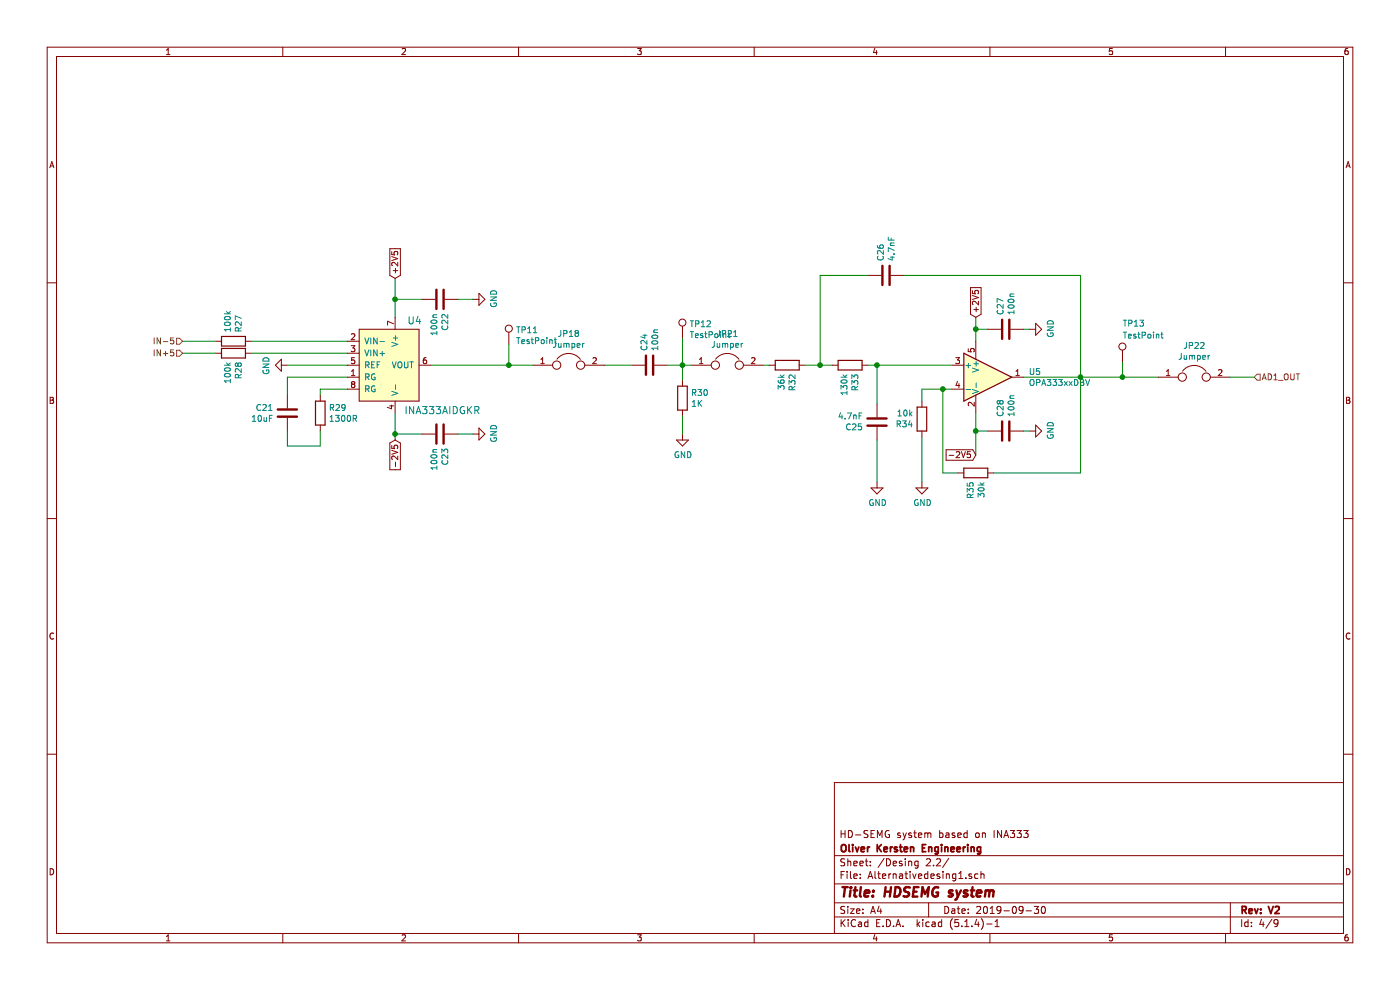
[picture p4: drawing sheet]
EESchema Schematic File Version 4
LIBS:ADS1298_FINAL-cache
EELAYER 30 0
EELAYER END
$Descr A4 11693 8268
encoding utf-8
Sheet 4 9
Title "HDSEMG system"
Date "2019-09-30"
Rev "V2"
Comp "Oliver Kersten Engineering"
Comment1 "HD-SEMG system based on INA333"
Comment2 ""
Comment3 ""
Comment4 ""
$EndDescr
$Comp
L Device:R R?
U 1 1
P 6575 3050
AR Path="/5D249182/5D80F9E8" Ref="R?"  Part="1" 
AR Path="/5D80F9E8" Ref="R?"  Part="1" 
AR Path="/6BC9936A/5D80F9E8" Ref="R32"  Part="1" 
F 0 "R32" H 6645 3096 50  0000 L CNN
F 1 "36k" H 6645 3005 50  0000 L CNN
F 2 "Resistor_SMD:R_0805_2012Metric_Pad1.15x1.40mm_HandSolder" V 6505 3050 50  0001 C CNN
F 3 "~" H 6575 3050 50  0001 C CNN
	1    6575 3050
	0    1    1    0   
$EndComp
$Comp
L Device:C C?
U 1 1
P 7325 3525
AR Path="/5D249182/5D80F9EF" Ref="C?"  Part="1" 
AR Path="/5D80F9EF" Ref="C?"  Part="1" 
AR Path="/6BC9936A/5D80F9EF" Ref="C25"  Part="1" 
F 0 "C25" H 7440 3571 50  0000 L CNN
F 1 "4.7nF" H 7440 3480 50  0000 L CNN
F 2 "Capacitor_SMD:C_0805_2012Metric_Pad1.15x1.40mm_HandSolder" H 7363 3375 50  0001 C CNN
F 3 "~" H 7325 3525 50  0001 C CNN
	1    7325 3525
	-1   0    0    1   
$EndComp
$Comp
L Device:R R?
U 1 1
P 7100 3050
AR Path="/5D249182/5D80F9F6" Ref="R?"  Part="1" 
AR Path="/5D80F9F6" Ref="R?"  Part="1" 
AR Path="/6BC9936A/5D80F9F6" Ref="R33"  Part="1" 
F 0 "R33" H 7170 3096 50  0000 L CNN
F 1 "130k" H 7170 3005 50  0000 L CNN
F 2 "Resistor_SMD:R_0805_2012Metric_Pad1.15x1.40mm_HandSolder" V 7030 3050 50  0001 C CNN
F 3 "~" H 7100 3050 50  0001 C CNN
	1    7100 3050
	0    1    1    0   
$EndComp
$Comp
L Device:C C?
U 1 1
P 7400 2300
AR Path="/5D249182/5D80F9FD" Ref="C?"  Part="1" 
AR Path="/5D80F9FD" Ref="C?"  Part="1" 
AR Path="/6BC9936A/5D80F9FD" Ref="C26"  Part="1" 
F 0 "C26" H 7515 2346 50  0000 L CNN
F 1 "4.7nF" H 7515 2255 50  0000 L CNN
F 2 "Capacitor_SMD:C_0805_2012Metric_Pad1.15x1.40mm_HandSolder" H 7438 2150 50  0001 C CNN
F 3 "~" H 7400 2300 50  0001 C CNN
	1    7400 2300
	0    -1   -1   0   
$EndComp
$Comp
L Device:R R?
U 1 1
P 7700 3500
AR Path="/5D249182/5D80FA04" Ref="R?"  Part="1" 
AR Path="/5D80FA04" Ref="R?"  Part="1" 
AR Path="/6BC9936A/5D80FA04" Ref="R34"  Part="1" 
F 0 "R34" H 7770 3546 50  0000 L CNN
F 1 "10k" H 7770 3455 50  0000 L CNN
F 2 "Resistor_SMD:R_0805_2012Metric_Pad1.15x1.40mm_HandSolder" V 7630 3500 50  0001 C CNN
F 3 "~" H 7700 3500 50  0001 C CNN
	1    7700 3500
	-1   0    0    1   
$EndComp
$Comp
L Device:R R?
U 1 1
P 8150 3950
AR Path="/5D249182/5D80FA0B" Ref="R?"  Part="1" 
AR Path="/5D80FA0B" Ref="R?"  Part="1" 
AR Path="/6BC9936A/5D80FA0B" Ref="R35"  Part="1" 
F 0 "R35" H 8220 3996 50  0000 L CNN
F 1 "30k" H 8220 3905 50  0000 L CNN
F 2 "Resistor_SMD:R_0805_2012Metric_Pad1.15x1.40mm_HandSolder" V 8080 3950 50  0001 C CNN
F 3 "~" H 8150 3950 50  0001 C CNN
	1    8150 3950
	0    -1   1    0   
$EndComp
Wire Wire Line
	7325 3375 7325 3050
Wire Wire Line
	7250 3050 7325 3050
Connection ~ 7325 3050
Wire Wire Line
	7325 3050 7950 3050
Wire Wire Line
	7700 3350 7700 3250
Wire Wire Line
	7700 3250 7875 3250
$Comp
L power:GND #PWR?
U 1 1
P 7700 4025
AR Path="/5D249182/5D80FA18" Ref="#PWR?"  Part="1" 
AR Path="/5D80FA18" Ref="#PWR?"  Part="1" 
AR Path="/6BC9936A/5D80FA18" Ref="#PWR023"  Part="1" 
F 0 "#PWR023" H 7700 3775 50  0001 C CNN
F 1 "GND" H 7705 3852 50  0000 C CNN
F 2 "" H 7700 4025 50  0001 C CNN
F 3 "" H 7700 4025 50  0001 C CNN
	1    7700 4025
	1    0    0    -1  
$EndComp
$Comp
L power:GND #PWR?
U 1 1
P 7325 4025
AR Path="/5D249182/5D80FA1E" Ref="#PWR?"  Part="1" 
AR Path="/5D80FA1E" Ref="#PWR?"  Part="1" 
AR Path="/6BC9936A/5D80FA1E" Ref="#PWR022"  Part="1" 
F 0 "#PWR022" H 7325 3775 50  0001 C CNN
F 1 "GND" H 7330 3852 50  0000 C CNN
F 2 "" H 7325 4025 50  0001 C CNN
F 3 "" H 7325 4025 50  0001 C CNN
	1    7325 4025
	1    0    0    -1  
$EndComp
Wire Wire Line
	7325 4025 7325 3675
Wire Wire Line
	6950 3050 6850 3050
Wire Wire Line
	7250 2300 6850 2300
Wire Wire Line
	6850 2300 6850 3050
Connection ~ 6850 3050
Wire Wire Line
	6850 3050 6725 3050
Wire Wire Line
	7550 2300 9025 2300
Wire Wire Line
	9025 2300 9025 3150
Wire Wire Line
	9025 3150 8550 3150
Wire Wire Line
	9025 3150 9375 3150
Connection ~ 9025 3150
$Comp
L Device:Jumper JP?
U 1 1
P 4750 3050
AR Path="/5D80FA2F" Ref="JP?"  Part="1" 
AR Path="/6BC9936A/5D80FA2F" Ref="JP18"  Part="1" 
F 0 "JP18" H 4750 3314 50  0000 C CNN
F 1 "Jumper" H 4750 3223 50  0000 C CNN
F 2 "Jumper:SolderJumper-2_P1.3mm_Open_Pad1.0x1.5mm" H 4750 3050 50  0001 C CNN
F 3 "~" H 4750 3050 50  0001 C CNN
	1    4750 3050
	1    0    0    -1  
$EndComp
$Comp
L Connector:TestPoint TP?
U 1 1
P 5700 2825
AR Path="/5D80FA36" Ref="TP?"  Part="1" 
AR Path="/6BC9936A/5D80FA36" Ref="TP12"  Part="1" 
F 0 "TP12" H 5758 2945 50  0000 L CNN
F 1 "TestPoint" H 5758 2854 50  0000 L CNN
F 2 "TestPoint:TestPoint_THTPad_1.5x1.5mm_Drill0.7mm" H 5900 2825 50  0001 C CNN
F 3 "~" H 5900 2825 50  0001 C CNN
	1    5700 2825
	1    0    0    -1  
$EndComp
$Comp
L Connector:TestPoint TP?
U 1 1
P 4250 2875
AR Path="/5D80FA3D" Ref="TP?"  Part="1" 
AR Path="/6BC9936A/5D80FA3D" Ref="TP11"  Part="1" 
F 0 "TP11" H 4308 2995 50  0000 L CNN
F 1 "TestPoint" H 4308 2904 50  0000 L CNN
F 2 "TestPoint:TestPoint_THTPad_1.5x1.5mm_Drill0.7mm" H 4450 2875 50  0001 C CNN
F 3 "~" H 4450 2875 50  0001 C CNN
	1    4250 2875
	1    0    0    -1  
$EndComp
Wire Wire Line
	4250 2875 4250 3050
Wire Wire Line
	4250 3050 4450 3050
Wire Wire Line
	8300 3950 9025 3950
Wire Wire Line
	9025 3950 9025 3150
$Comp
L Device:Jumper JP?
U 1 1
P 9975 3150
AR Path="/5D80FA48" Ref="JP?"  Part="1" 
AR Path="/6BC9936A/5D80FA48" Ref="JP22"  Part="1" 
F 0 "JP22" H 9975 3414 50  0000 C CNN
F 1 "Jumper" H 9975 3323 50  0000 C CNN
F 2 "Jumper:SolderJumper-2_P1.3mm_Open_Pad1.0x1.5mm" H 9975 3150 50  0001 C CNN
F 3 "~" H 9975 3150 50  0001 C CNN
	1    9975 3150
	1    0    0    -1  
$EndComp
Wire Wire Line
	9375 3025 9375 3150
Connection ~ 9375 3150
Wire Wire Line
	9375 3150 9675 3150
Wire Wire Line
	10275 3150 10475 3150
$Comp
L Amplifier_Operational:OPA333xxDBV U?
U 1 1
P 8250 3150
AR Path="/5D80FA54" Ref="U?"  Part="1" 
AR Path="/6BC9936A/5D80FA54" Ref="U5"  Part="1" 
F 0 "U5" H 8591 3196 50  0000 L CNN
F 1 "OPA333xxDBV" H 8591 3105 50  0000 L CNN
F 2 "Package_TO_SOT_SMD:SOT-23-5" H 8150 2950 50  0001 L CNN
F 3 "http://www.ti.com/lit/ds/symlink/opa333.pdf" H 8250 3350 50  0001 C CNN
	1    8250 3150
	1    0    0    -1  
$EndComp
$Comp
L Device:C C?
U 1 1
P 8400 3600
AR Path="/5D249182/5D80FA5B" Ref="C?"  Part="1" 
AR Path="/5D80FA5B" Ref="C?"  Part="1" 
AR Path="/6BC9936A/5D80FA5B" Ref="C28"  Part="1" 
F 0 "C28" H 8515 3646 50  0000 L CNN
F 1 "100n" H 8515 3555 50  0000 L CNN
F 2 "Capacitor_SMD:C_0805_2012Metric_Pad1.15x1.40mm_HandSolder" H 8438 3450 50  0001 C CNN
F 3 "~" H 8400 3600 50  0001 C CNN
	1    8400 3600
	0    -1   -1   0   
$EndComp
Wire Wire Line
	8250 3600 8150 3600
Connection ~ 8150 3600
Wire Wire Line
	8150 3600 8150 3450
Wire Wire Line
	8150 2650 8150 2750
$Comp
L Device:C C?
U 1 1
P 8400 2750
AR Path="/5D249182/5D80FA66" Ref="C?"  Part="1" 
AR Path="/5D80FA66" Ref="C?"  Part="1" 
AR Path="/6BC9936A/5D80FA66" Ref="C27"  Part="1" 
F 0 "C27" H 8515 2796 50  0000 L CNN
F 1 "100n" H 8515 2705 50  0000 L CNN
F 2 "Capacitor_SMD:C_0805_2012Metric_Pad1.15x1.40mm_HandSolder" H 8438 2600 50  0001 C CNN
F 3 "~" H 8400 2750 50  0001 C CNN
	1    8400 2750
	0    -1   -1   0   
$EndComp
Wire Wire Line
	8250 2750 8150 2750
Connection ~ 8150 2750
Wire Wire Line
	8150 2750 8150 2850
$Comp
L power:GND #PWR?
U 1 1
P 8600 3600
AR Path="/5D249182/5D80FA70" Ref="#PWR?"  Part="1" 
AR Path="/5D80FA70" Ref="#PWR?"  Part="1" 
AR Path="/6BC9936A/5D80FA70" Ref="#PWR025"  Part="1" 
F 0 "#PWR025" H 8600 3350 50  0001 C CNN
F 1 "GND" H 8605 3427 50  0000 C CNN
F 2 "" H 8600 3600 50  0001 C CNN
F 3 "" H 8600 3600 50  0001 C CNN
	1    8600 3600
	0    -1   -1   0   
$EndComp
$Comp
L power:GND #PWR?
U 1 1
P 8600 2750
AR Path="/5D249182/5D80FA76" Ref="#PWR?"  Part="1" 
AR Path="/5D80FA76" Ref="#PWR?"  Part="1" 
AR Path="/6BC9936A/5D80FA76" Ref="#PWR024"  Part="1" 
F 0 "#PWR024" H 8600 2500 50  0001 C CNN
F 1 "GND" H 8605 2577 50  0000 C CNN
F 2 "" H 8600 2750 50  0001 C CNN
F 3 "" H 8600 2750 50  0001 C CNN
	1    8600 2750
	0    -1   -1   0   
$EndComp
Wire Wire Line
	8600 3600 8550 3600
Wire Wire Line
	8600 2750 8550 2750
Wire Wire Line
	7875 3250 7875 3950
Connection ~ 7875 3250
Wire Wire Line
	7875 3250 7950 3250
Wire Wire Line
	7875 3950 8000 3950
Wire Wire Line
	7700 3650 7700 4025
$Comp
L Device:R R?
U 1 1
P 5700 3325
AR Path="/5D249182/5D80FA83" Ref="R?"  Part="1" 
AR Path="/5D80FA83" Ref="R?"  Part="1" 
AR Path="/6BC9936A/5D80FA83" Ref="R30"  Part="1" 
F 0 "R30" H 5770 3371 50  0000 L CNN
F 1 "1K" H 5770 3280 50  0000 L CNN
F 2 "Resistor_SMD:R_0805_2012Metric_Pad1.15x1.40mm_HandSolder" V 5630 3325 50  0001 C CNN
F 3 "~" H 5700 3325 50  0001 C CNN
	1    5700 3325
	1    0    0    -1  
$EndComp
$Comp
L Device:C C?
U 1 1
P 5425 3050
AR Path="/5D249182/5D80FA8A" Ref="C?"  Part="1" 
AR Path="/5D80FA8A" Ref="C?"  Part="1" 
AR Path="/6BC9936A/5D80FA8A" Ref="C24"  Part="1" 
F 0 "C24" H 5540 3096 50  0000 L CNN
F 1 "100n" H 5540 3005 50  0000 L CNN
F 2 "Capacitor_SMD:C_0805_2012Metric_Pad1.15x1.40mm_HandSolder" H 5463 2900 50  0001 C CNN
F 3 "~" H 5425 3050 50  0001 C CNN
	1    5425 3050
	0    -1   -1   0   
$EndComp
Wire Wire Line
	5700 3175 5700 3050
Wire Wire Line
	5700 3050 5575 3050
$Comp
L power:GND #PWR?
U 1 1
P 5700 3625
AR Path="/5D249182/5D80FA93" Ref="#PWR?"  Part="1" 
AR Path="/5D80FA93" Ref="#PWR?"  Part="1" 
AR Path="/6BC9936A/5D80FA93" Ref="#PWR021"  Part="1" 
F 0 "#PWR021" H 5700 3375 50  0001 C CNN
F 1 "GND" H 5705 3452 50  0000 C CNN
F 2 "" H 5700 3625 50  0001 C CNN
F 3 "" H 5700 3625 50  0001 C CNN
	1    5700 3625
	1    0    0    -1  
$EndComp
Wire Wire Line
	5050 3050 5275 3050
Wire Wire Line
	5700 3475 5700 3625
Wire Wire Line
	6425 3050 6375 3050
Connection ~ 5700 3050
Wire Wire Line
	5700 2825 5700 3050
$Comp
L Device:Jumper JP?
U 1 1
P 6075 3050
AR Path="/5D80FA9E" Ref="JP?"  Part="1" 
AR Path="/6BC9936A/5D80FA9E" Ref="JP21"  Part="1" 
F 0 "JP21" H 6075 3314 50  0000 C CNN
F 1 "Jumper" H 6075 3223 50  0000 C CNN
F 2 "Jumper:SolderJumper-2_P1.3mm_Open_Pad1.0x1.5mm" H 6075 3050 50  0001 C CNN
F 3 "~" H 6075 3050 50  0001 C CNN
	1    6075 3050
	1    0    0    -1  
$EndComp
Wire Wire Line
	5775 3050 5700 3050
$Comp
L ADS1298_FINAL-rescue:INA333AIDGKR-dk_Linear-Amplifiers-Instrumentation-OP-Amps-Buffer-Amps U?
U 1 1
P 3300 2850
AR Path="/5D249182/5D80FAAF" Ref="U?"  Part="1" 
AR Path="/5D80FAAF" Ref="U?"  Part="1" 
AR Path="/6BC9936A/5D80FAAF" Ref="U4"  Part="1" 
F 0 "U4" H 3400 3025 60  0000 L CNN
F 1 "INA333AIDGKR" H 3375 2275 60  0000 L CNN
F 2 "Package_SO:MSOP-8_3x3mm_P0.65mm" H 3500 3050 60  0001 L CNN
F 3 "http://www.ti.com/lit/ds/symlink/ina333.pdf" H 3500 3150 60  0001 L CNN
F 4 "296-23564-1-ND" H 3500 3250 60  0001 L CNN "Digi-Key_PN"
F 5 "INA333AIDGKR" H 3500 3350 60  0001 L CNN "MPN"
F 6 "Integrated Circuits (ICs)" H 3500 3450 60  0001 L CNN "Category"
F 7 "Linear - Amplifiers - Instrumentation, OP Amps, Buffer Amps" H 3500 3550 60  0001 L CNN "Family"
F 8 "http://www.ti.com/lit/ds/symlink/ina333.pdf" H 3500 3650 60  0001 L CNN "DK_Datasheet_Link"
F 9 "/product-detail/en/texas-instruments/INA333AIDGKR/296-23564-1-ND/1886116" H 3500 3750 60  0001 L CNN "DK_Detail_Page"
F 10 "IC OPAMP INSTR 150KHZ RRO 8VSSOP" H 3500 3850 60  0001 L CNN "Description"
F 11 "Texas Instruments" H 3500 3950 60  0001 L CNN "Manufacturer"
F 12 "Active" H 3500 4050 60  0001 L CNN "Status"
	1    3300 2850
	1    0    0    -1  
$EndComp
$Comp
L Device:C C?
U 1 1
P 2400 3450
AR Path="/5D249182/5D80FAB6" Ref="C?"  Part="1" 
AR Path="/5D80FAB6" Ref="C?"  Part="1" 
AR Path="/6BC9936A/5D80FAB6" Ref="C21"  Part="1" 
F 0 "C21" H 2515 3496 50  0000 L CNN
F 1 "10uF" H 2515 3405 50  0000 L CNN
F 2 "Capacitor_SMD:C_0805_2012Metric_Pad1.15x1.40mm_HandSolder" H 2438 3300 50  0001 C CNN
F 3 "~" H 2400 3450 50  0001 C CNN
	1    2400 3450
	-1   0    0    -1  
$EndComp
$Comp
L Device:R R?
U 1 1
P 2675 3450
AR Path="/5D249182/5D80FABD" Ref="R?"  Part="1" 
AR Path="/5D80FABD" Ref="R?"  Part="1" 
AR Path="/6BC9936A/5D80FABD" Ref="R29"  Part="1" 
F 0 "R29" H 2745 3496 50  0000 L CNN
F 1 "1300R" H 2745 3405 50  0000 L CNN
F 2 "Resistor_SMD:R_0805_2012Metric_Pad1.15x1.40mm_HandSolder" V 2605 3450 50  0001 C CNN
F 3 "~" H 2675 3450 50  0001 C CNN
	1    2675 3450
	1    0    0    -1  
$EndComp
Wire Wire Line
	2400 3150 2400 3300
Wire Wire Line
	2400 3600 2400 3725
Wire Wire Line
	2400 3725 2675 3725
Wire Wire Line
	2675 3725 2675 3600
Wire Wire Line
	2675 3300 2675 3250
Wire Wire Line
	2900 2850 2100 2850
Wire Wire Line
	1525 2950 1800 2950
Wire Wire Line
	3300 2650 3300 2500
$Comp
L Device:C C?
U 1 1
P 3675 2500
AR Path="/5D249182/5D80FACC" Ref="C?"  Part="1" 
AR Path="/5D80FACC" Ref="C?"  Part="1" 
AR Path="/6BC9936A/5D80FACC" Ref="C22"  Part="1" 
F 0 "C22" H 3790 2546 50  0000 L CNN
F 1 "100n" H 3790 2455 50  0000 L CNN
F 2 "Capacitor_SMD:C_0805_2012Metric_Pad1.15x1.40mm_HandSolder" H 3713 2350 50  0001 C CNN
F 3 "~" H 3675 2500 50  0001 C CNN
	1    3675 2500
	0    1    1    0   
$EndComp
$Comp
L power:GND #PWR?
U 1 1
P 3950 2500
AR Path="/5D249182/5D80FAD3" Ref="#PWR?"  Part="1" 
AR Path="/5D80FAD3" Ref="#PWR?"  Part="1" 
AR Path="/6BC9936A/5D80FAD3" Ref="#PWR019"  Part="1" 
F 0 "#PWR019" H 3950 2250 50  0001 C CNN
F 1 "GND" H 3955 2327 50  0000 C CNN
F 2 "" H 3950 2500 50  0001 C CNN
F 3 "" H 3950 2500 50  0001 C CNN
	1    3950 2500
	0    -1   -1   0   
$EndComp
Wire Wire Line
	3525 2500 3300 2500
Connection ~ 3300 2500
Wire Wire Line
	3300 2325 3300 2500
$Comp
L Device:C C?
U 1 1
P 3675 3625
AR Path="/5D249182/5D80FADC" Ref="C?"  Part="1" 
AR Path="/5D80FADC" Ref="C?"  Part="1" 
AR Path="/6BC9936A/5D80FADC" Ref="C23"  Part="1" 
F 0 "C23" H 3790 3671 50  0000 L CNN
F 1 "100n" H 3790 3580 50  0000 L CNN
F 2 "Capacitor_SMD:C_0805_2012Metric_Pad1.15x1.40mm_HandSolder" H 3713 3475 50  0001 C CNN
F 3 "~" H 3675 3625 50  0001 C CNN
	1    3675 3625
	0    1    1    0   
$EndComp
$Comp
L power:GND #PWR?
U 1 1
P 3950 3625
AR Path="/5D249182/5D80FAE3" Ref="#PWR?"  Part="1" 
AR Path="/5D80FAE3" Ref="#PWR?"  Part="1" 
AR Path="/6BC9936A/5D80FAE3" Ref="#PWR020"  Part="1" 
F 0 "#PWR020" H 3950 3375 50  0001 C CNN
F 1 "GND" H 3955 3452 50  0000 C CNN
F 2 "" H 3950 3625 50  0001 C CNN
F 3 "" H 3950 3625 50  0001 C CNN
	1    3950 3625
	0    -1   -1   0   
$EndComp
Wire Wire Line
	3525 3625 3300 3625
Wire Wire Line
	3300 3450 3300 3625
Wire Wire Line
	3300 3675 3300 3625
Connection ~ 3300 3625
$Comp
L power:GND #PWR?
U 1 1
P 2400 3050
AR Path="/5D249182/5D80FAED" Ref="#PWR?"  Part="1" 
AR Path="/5D80FAED" Ref="#PWR?"  Part="1" 
AR Path="/6BC9936A/5D80FAED" Ref="#PWR018"  Part="1" 
F 0 "#PWR018" H 2400 2800 50  0001 C CNN
F 1 "GND" H 2405 2877 50  0000 C CNN
F 2 "" H 2400 3050 50  0001 C CNN
F 3 "" H 2400 3050 50  0001 C CNN
	1    2400 3050
	0    1    1    0   
$EndComp
Wire Wire Line
	2400 3050 2900 3050
Wire Wire Line
	2400 3150 2900 3150
Wire Wire Line
	2675 3250 2900 3250
$Comp
L Device:R R?
U 1 1
P 1950 2850
AR Path="/5D249182/5D80FAF6" Ref="R?"  Part="1" 
AR Path="/5D80FAF6" Ref="R?"  Part="1" 
AR Path="/6BC9936A/5D80FAF6" Ref="R27"  Part="1" 
F 0 "R27" H 2020 2896 50  0000 L CNN
F 1 "100k" H 2020 2805 50  0000 L CNN
F 2 "Resistor_SMD:R_0805_2012Metric_Pad1.15x1.40mm_HandSolder" V 1880 2850 50  0001 C CNN
F 3 "~" H 1950 2850 50  0001 C CNN
	1    1950 2850
	0    1    -1   0   
$EndComp
Wire Wire Line
	1800 2850 1525 2850
$Comp
L Device:R R?
U 1 1
P 1950 2950
AR Path="/5D249182/5D80FAFE" Ref="R?"  Part="1" 
AR Path="/5D80FAFE" Ref="R?"  Part="1" 
AR Path="/6BC9936A/5D80FAFE" Ref="R28"  Part="1" 
F 0 "R28" H 2020 2996 50  0000 L CNN
F 1 "100k" H 2020 2905 50  0000 L CNN
F 2 "Resistor_SMD:R_0805_2012Metric_Pad1.15x1.40mm_HandSolder" V 1880 2950 50  0001 C CNN
F 3 "~" H 1950 2950 50  0001 C CNN
	1    1950 2950
	0    1    1    0   
$EndComp
Wire Wire Line
	2100 2950 2900 2950
Wire Wire Line
	3600 3050 4250 3050
Wire Wire Line
	3950 2500 3825 2500
Wire Wire Line
	3950 3625 3825 3625
Connection ~ 4250 3050
$Comp
L Connector:TestPoint TP?
U 1 1
P 9375 3025
AR Path="/5D80FB0A" Ref="TP?"  Part="1" 
AR Path="/6BC9936A/5D80FB0A" Ref="TP13"  Part="1" 
F 0 "TP13" H 9375 3350 50  0000 L CNN
F 1 "TestPoint" H 9375 3250 50  0000 L CNN
F 2 "TestPoint:TestPoint_THTPad_1.5x1.5mm_Drill0.7mm" H 9575 3025 50  0001 C CNN
F 3 "~" H 9575 3025 50  0001 C CNN
	1    9375 3025
	1    0    0    -1  
$EndComp
Text GLabel 3300 2325 1    50   Input ~ 0
+2V5
Text GLabel 8150 2650 1    50   Input ~ 0
+2V5
Text GLabel 8150 3800 0    50   Input ~ 0
-2V5
Text GLabel 3300 3675 3    50   Input ~ 0
-2V5
Wire Wire Line
	8150 3600 8150 3800
Text HLabel 1525 2850 0    50   Input ~ 0
IN-5
Text HLabel 1525 2950 0    50   Input ~ 0
IN+5
Text HLabel 10475 3150 2    50   Input ~ 0
AD1_OUT
$EndSCHEMATC
